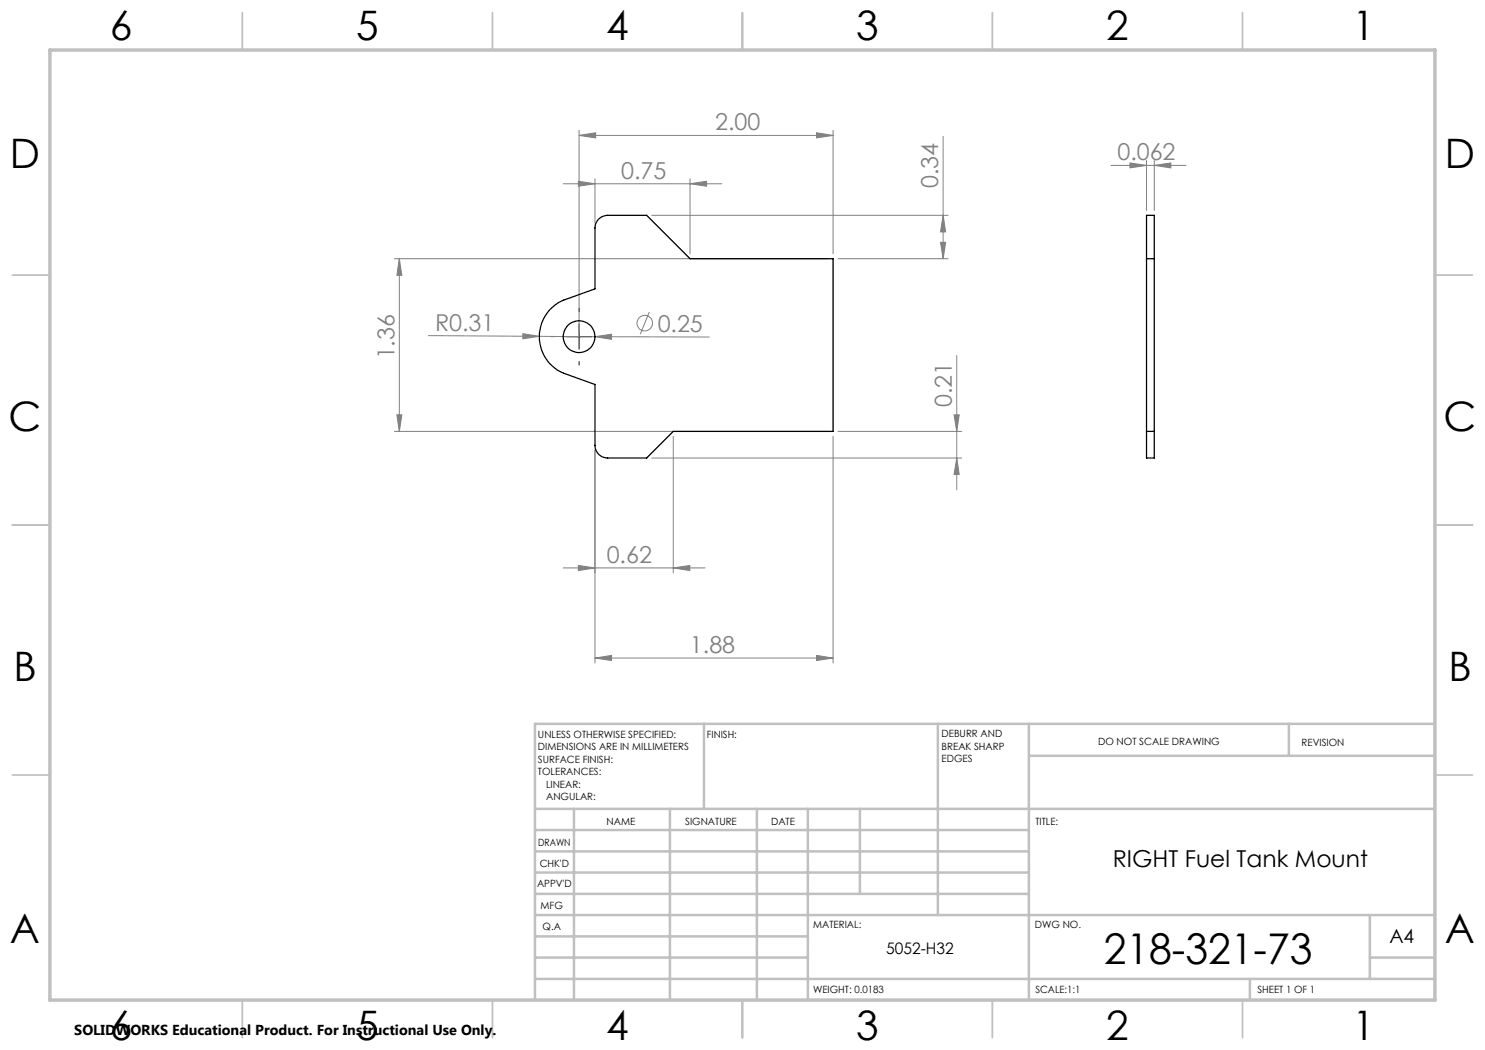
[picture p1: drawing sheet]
<svg xmlns="http://www.w3.org/2000/svg" width="297mm" height="210mm" viewBox="0 0 297 210" stroke-linecap="round" stroke-linejoin="round" font-family="sans-serif">
<g fill="none" stroke="#808080" stroke-width=".2">
<path d="M112.6 36.8h31.8M115.7 36.3l3.3 .5-3.3 .4zM115.8 27.1l3.3-.5v1zM115.8 26.1v40.2M115.8 27.1h50.8M119 35.8v8.8M138 36.8l3.3-.5v.9zM138 35.8v15M163.3 26.6l3.3 .5-3.3 .5zM166.6 26.1v24.7M188.6 27.3v24.4M222.2 33.1h15"/>
<path d="M226 32.6l3.3 .5-3.3 .5zM229.3 32.1v10M230.9 33.1l3.3-.5v1zM230.9 32.1v10M78.9 51.7h86.7M79.9 51.7l.5 3.4h-1zM79.9 51.7v34.6M130.4 43.1h59.2M167.6 51.7h22M188.1 48.5h1l-.5 3.2zM188.6 43.1l.5 3.3h-1zM85.7 67.1l30.1 .2"/>
<path d="M104.6 66.7l3.3 .6-3.3 .5zM112.6 67.3h6.4M119 67.3l3.3-.5v1.1zM119 67.3l22.9 .1M129.9 62.4l-1.8 4.4M191.3 71.1v26.9M78.9 86.3h86.7M79.4 83h1l-.5 3.3zM119 90.1v42.5M130.4 91.6h61.9M134.7 87.3v27.3M166.6 87.3v45.3"/>
<path d="M167.6 86.3h24.7M190.8 83h1l-.5 3.3zM191.3 91.6l.5 3.3h-1zM112.6 113.6h28.4M115.7 113.1l3.3 .5-3.3 .5zM134.7 113.6l3.3-.5v1zM119 131.6l3.3-.5v1zM119 131.6h47.6M163.3 131.1l3.3 .5-3.3 .5z"/>
<circle cx="128.9" cy="64.6" r="1.56"/>
</g>
<path d="M110.8 67.3h-.6M115.8 62.3v-.7M115.8 72.3v.7M120.8 67.3h.7" fill="none" stroke="#000" stroke-width=".2" stroke-dasharray="15.2 1.3 1.3 1.3"/>
<path d="M113.3 67.3h5M115.8 64.8v5" fill="none" stroke="#000" stroke-width=".2"/>
<g fill="none" stroke="#c0c0c0" stroke-width=".35">
<path d="M48.5 2.5v7.5M98.5 2.5v7.5M148.5 2.5v7.5M198.5 2.5v7.5M248.5 2.5v7.5M2.5 55h7.5M287 55h7.5M2.5 105h7.5M287 105h7.5M2.5 155h7.5M287 155h7.5M48.5 200v7.5"/>
<path d="M98.5 200v7.5M148.5 200v7.5M198.5 200v7.5M248.5 200v7.5"/>
</g>
<g fill="none" stroke="#c0c0c0" stroke-width=".5">
<path d="M140.8 144.8v17M187.6 144.8v38.2M205.8 144.8v55.2M205.8 151.2h81.2M257.8 144.8v6.4M287 144.8h-180v55.2M107 161.8h180M107 178.8h98.8M107 174.5h98.8M107 170.3h98.8M107 166h98.8M114.8 161.8v38.2"/>
<path d="M134 161.8v38.2M151.4 161.8v38.2M161.6 161.8v38.2M172 161.8v17M107 195.8h180M107 191.5h54.6M107 187.3h54.6M107 183h180M250 195.8v4.2M274 191.5h13M274 183v12.8"/>
</g>
<path d="M10 10h277v190h-277z" fill="none" stroke="#c0c0c0" stroke-width=".7"/>
<g fill="#808080">
<path d="M104.6 66.7l3.3 .6-3.3 .5z"/>
<path d="M119 67.3l3.3-.5v1.1z"/>
<path d="M115.8 27.1l3.3-.5v1zM163.3 26.6l3.3 .5-3.3 .5zM119 131.6l3.3-.5v1zM163.3 131.1l3.3 .5-3.3 .5zM226 32.6l3.3 .5-3.3 .5zM230.9 33.1l3.3-.5v1z"/>
<path d="M134.7 113.6l3.3-.5v1zM115.7 113.1l3.3 .5-3.3 .5z"/>
<path d="M188.6 43.1l.5 3.3h-1zM188.1 48.5h1l-.5 3.2z"/>
<path d="M79.4 83h1l-.5 3.3zM79.9 51.7l.5 3.4h-1z"/>
<path d="M191.3 91.6l.5 3.3h-1zM190.8 83h1l-.5 3.3z"/>
<path d="M115.7 36.3l3.3 .5-3.3 .4zM138 36.8l3.3-.5v.9z"/>
</g>
<g fill="none" stroke="#000" stroke-width=".25">
<path d="M119.7 43.8l.7-.5 1.1-.2h7.8l8.7 8.6h28.6v34.6h-31.9l-5.4 5.3h-7.8a2.53 2.53 0 0 1-2.5-2.5v-12.2l-6.3-2.3a7.9 7.9 0 0 1-4.8-7.3 7.9 7.9 0 0 1 4.8-7.3l6.3-2.2v-12.2l.1-.8zM229.3 43.1h1.6v48.5h-1.6zM229.3 51.7h1.6M229.3 86.3h1.6"/>
<circle cx="115.8" cy="67.3" r="3.2"/>
</g>
<text font-size="8.5" x="220.7" y="192.7">218-321-73</text>
<g font-size="8.1">
<text x="22" y="8">6</text>
<text x="71.2" y="8">5</text>
<text x="121.2" y="8">4</text>
<text x="171.3" y="8">3</text>
<text x="221.3" y="8">2</text>
<text x="270.5" y="8">1</text>
<text x="2" y="33.6">D</text>
<text x="289" y="33.6">D</text>
<text x="1.7" y="86.1">C</text>
<text x="288.7" y="86.1">C</text>
<text x="2.7" y="136.1">B</text>
<text x="289.7" y="136.1">B</text>
<text x="2" y="188.6">A</text>
<text x="289" y="188.6">A</text>
<text x="22" y="208">6</text>
<text x="71.2" y="208">5</text>
<text x="121.2" y="208">4</text>
<text x="171.3" y="208">3</text>
<text x="221.3" y="208">2</text>
<text x="270.5" y="208">1</text>
</g>
<g font-size="4.7" fill="#808080">
<text x="143" y="26">2.00</text>
<text x="124.2" y="35.7">0.75</text>
<text x="223.5" y="32">0.062</text>
<text x="187.6" y="37.6" transform="rotate(-90 187.6 37.6)">0.34</text>
<text x="78.9" y="71.9" transform="rotate(-90 78.9 71.9)">1.36</text>
<text x="87" y="66.1">R0.31</text>
<text x="131.5" y="66.3">0.25</text>
<text x="190.3" y="81.4" transform="rotate(-90 190.3 81.4)">0.21</text>
<text x="121.3" y="112.6">0.62</text>
<text x="138" y="130.6">1.88</text>
</g>
<text font-size="4.7" x="222.5" y="173.5">RIGHT Fuel Tank Mount</text>
<text font-size="3.9" x="277.9" y="188.5">A4</text>
<text font-size="3.2" x="177.2" y="190.9">5052-H32</text>
<text font-size="2.9" x="14.9" y="207.1">SOLIDWORKS Educational Product. For Instructional Use Only.</text>
<g font-size="2">
<text x="107.6" y="147.6">UNLESS OTHERWISE SPECIFIED:</text>
<text x="141.4" y="147.6">FINISH:</text>
<text x="188.3" y="147.5">DEBURR AND</text>
<text x="188.3" y="150">BREAK SHARP</text>
<text x="219.6" y="149">DO NOT SCALE DRAWING</text>
<text x="260.3" y="149.2">REVISION</text>
<text x="107.6" y="150.1">DIMENSIONS ARE IN MILLIMETERS</text>
<text x="107.6" y="152.6">SURFACE FINISH:</text>
<text x="107.6" y="155.1">TOLERANCES:</text>
<text x="188.3" y="152.5">EDGES</text>
<text x="109.2" y="157.6">LINEAR:</text>
<text x="109.2" y="160.1">ANGULAR:</text>
<text x="121.3" y="165">NAME</text>
<text x="137" y="164.9">SIGNATURE</text>
<text x="154.2" y="164.9">DATE</text>
<text x="207.1" y="164.9">TITLE:</text>
<text x="107.6" y="169.1">DRAWN</text>
<text x="107.9" y="173.3">CHK'D</text>
<text x="107.4" y="177.4">APPV'D</text>
<text x="108.1" y="181.8">MFG</text>
<text x="108.5" y="186">Q.A</text>
<text x="162.6" y="185.5">MATERIAL:</text>
<text x="207" y="185.5">DWG NO.</text>
<text x="162.6" y="198.5">WEIGHT: 0.0183</text>
<text x="207.1" y="198.6">SCALE:1:1</text>
<text x="251.5" y="198.6">SHEET 1 OF 1</text>
</g>
</svg>
